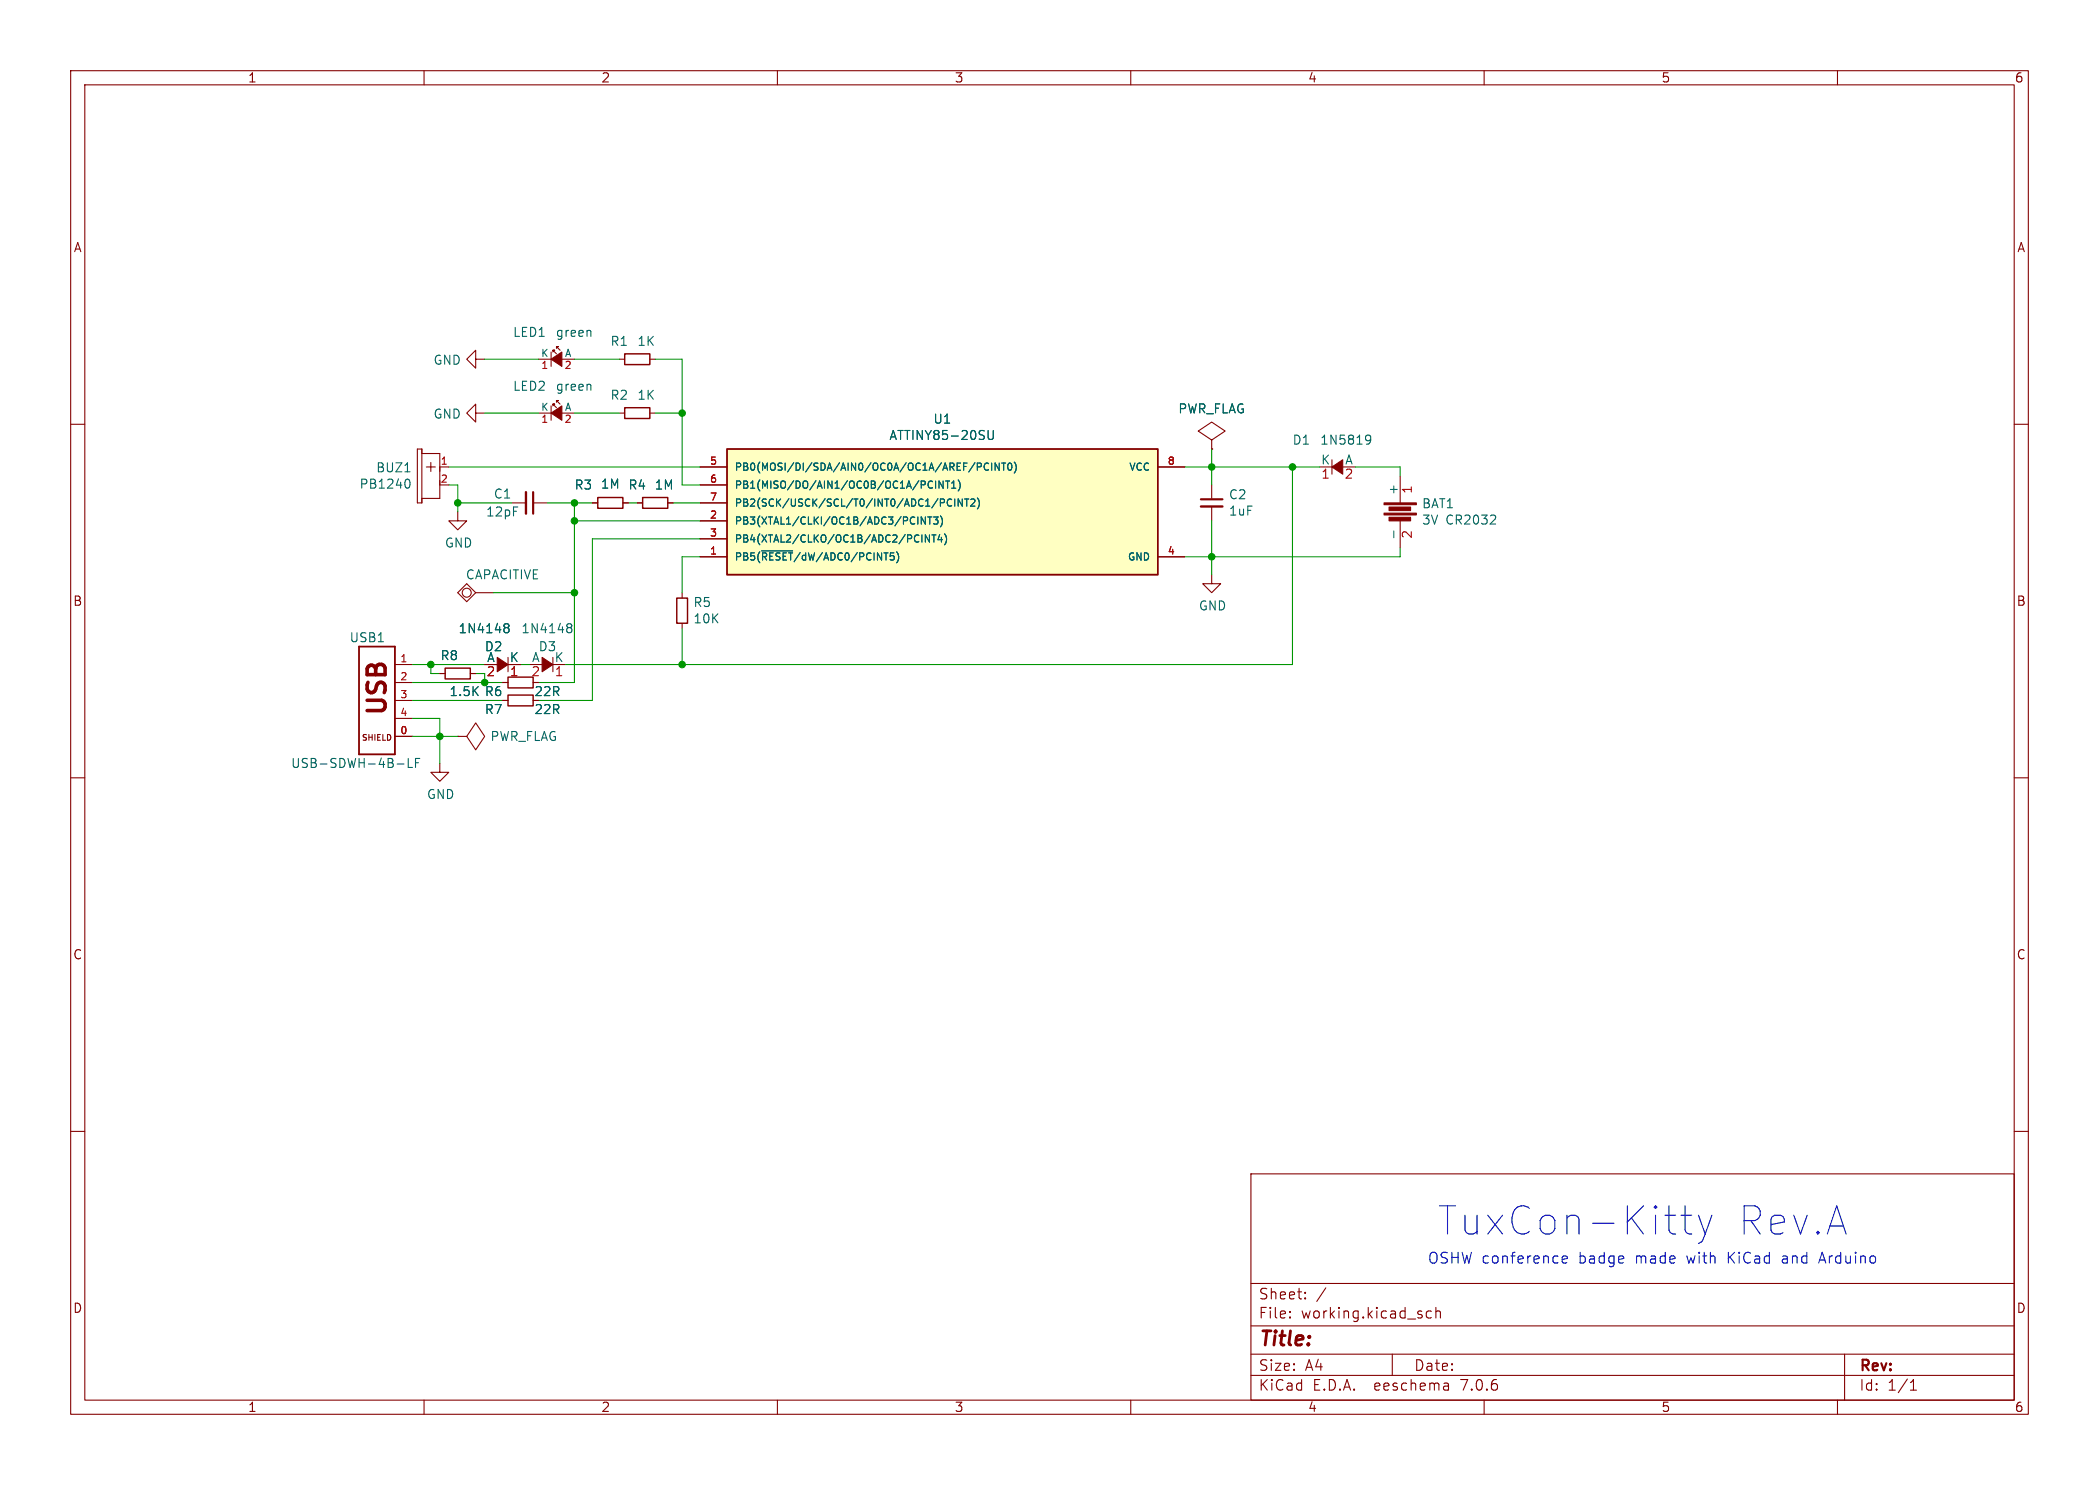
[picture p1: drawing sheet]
(kicad_sch (version 20230121) (generator eeschema)

 (paper "A4")

 (lib_symbols
  (symbol "TuxCon_Kitty_Rev_A-rescue:ATTINY85-20PU" (pin_names (offset 1.016)) (in_bom yes) (on_board yes)
   (property "Reference" "U" (at -29.21 10.16 0) (effects (font (size 1.27 1.27))))
   (property "Value" "ATTINY85-20PU" (at 25.4 -10.16 0) (effects (font (size 1.27 1.27))))
   (property "Footprint" "Housings_DIP:DIP-8_W7.62mm" (at 25.4 0 0) (effects (font (size 1.27 1.27) italic) hide))
   (property "Datasheet" "" (at 0 0 0) (effects (font (size 1.27 1.27)) hide))
   (symbol "ATTINY85-20PU_0_1"
    (rectangle (start -30.48 8.89) (end 30.48 -8.89) (stroke (width 0.254) (type solid)) (fill (type background))))
   (symbol "ATTINY85-20PU_1_1"
    (pin bidirectional line (at -34.29 -6.35 0) (length 3.81) (name "PB5(~{RESET}/dW/ADC0/PCINT5)" (effects (font (size 1.016 1.016)))) (number "1" (effects (font (size 1.016 1.016)))))
    (pin bidirectional line (at -34.29 -1.27 0) (length 3.81) (name "PB3(XTAL1/CLKI/OC1B/ADC3/PCINT3)" (effects (font (size 1.016 1.016)))) (number "2" (effects (font (size 1.016 1.016)))))
    (pin bidirectional line (at -34.29 -3.81 0) (length 3.81) (name "PB4(XTAL2/CLKO/OC1B/ADC2/PCINT4)" (effects (font (size 1.016 1.016)))) (number "3" (effects (font (size 1.016 1.016)))))
    (pin power_in line (at 34.29 -6.35 180) (length 3.81) (name "GND" (effects (font (size 1.016 1.016)))) (number "4" (effects (font (size 1.016 1.016)))))
    (pin bidirectional line (at -34.29 6.35 0) (length 3.81) (name "PB0(MOSI/DI/SDA/AIN0/OC0A/OC1A/AREF/PCINT0)" (effects (font (size 1.016 1.016)))) (number "5" (effects (font (size 1.016 1.016)))))
    (pin bidirectional line (at -34.29 3.81 0) (length 3.81) (name "PB1(MISO/DO/AIN1/OC0B/OC1A/PCINT1)" (effects (font (size 1.016 1.016)))) (number "6" (effects (font (size 1.016 1.016)))))
    (pin bidirectional line (at -34.29 1.27 0) (length 3.81) (name "PB2(SCK/USCK/SCL/T0/INT0/ADC1/PCINT2)" (effects (font (size 1.016 1.016)))) (number "7" (effects (font (size 1.016 1.016)))))
    (pin power_in line (at 34.29 6.35 180) (length 3.81) (name "VCC" (effects (font (size 1.016 1.016)))) (number "8" (effects (font (size 1.016 1.016)))))))
  (symbol "TuxCon_Kitty_Rev_A-rescue:Battery" (pin_names (offset 0)) (in_bom yes) (on_board yes)
   (property "Reference" "BAT" (at 2.54 1.27 0) (effects (font (size 1.27 1.27)) (justify left)))
   (property "Value" "Battery" (at 2.54 -1.27 0) (effects (font (size 1.27 1.27)) (justify left)))
   (property "Footprint" "" (at 0 1.016 90) (effects (font (size 1.524 1.524))))
   (property "Datasheet" "" (at 0 1.016 90) (effects (font (size 1.524 1.524))))
   (symbol "Battery_0_1"
    (rectangle (start -2.286 -0.1778) (end 2.286 -0.4318) (stroke (width 0) (type solid)) (fill (type outline)))
    (rectangle (start -2.286 1.27) (end 2.286 1.016) (stroke (width 0) (type solid)) (fill (type outline)))
    (rectangle (start -1.5748 -0.762) (end 1.4732 -1.27) (stroke (width 0) (type solid)) (fill (type outline)))
    (rectangle (start -1.5748 0.6858) (end 1.4732 0.1778) (stroke (width 0) (type solid)) (fill (type outline))))
   (symbol "Battery_1_1"
    (pin power_out line (at 0 5.08 270) (length 3.81) (name "+" (effects (font (size 1.27 1.27)))) (number "1" (effects (font (size 1.27 1.27)))))
    (pin power_in line (at 0 -5.08 90) (length 3.81) (name "-" (effects (font (size 1.27 1.27)))) (number "2" (effects (font (size 1.27 1.27)))))))
  (symbol "TuxCon_Kitty_Rev_A-rescue:Buzzer_PB1221P" (pin_names (offset 1.016) hide) (in_bom yes) (on_board yes)
   (property "Reference" "BUZ" (at -1.905 5.715 0) (effects (font (size 1.27 1.27)) (justify left bottom)))
   (property "Value" "Buzzer_PB1221P" (at -7.62 -4.445 0) (effects (font (size 1.27 1.27)) (justify left bottom)))
   (property "Footprint" "" (at 2.54 0.762 90) (effects (font (size 0.508 0.508)) hide))
   (property "Datasheet" "" (at 0 0 90) (effects (font (size 1.524 1.524))))
   (symbol "Buzzer_PB1221P_1_0"
    (polyline (pts (xy -1.27 -1.905) (xy -1.27 0.635)) (stroke (width 0) (type solid)) (fill (type none)))
    (polyline (pts (xy -1.27 0) (xy -1.27 2.54)) (stroke (width 0) (type solid)) (fill (type none)))
    (polyline (pts (xy -1.27 1.905) (xy -1.27 4.445)) (stroke (width 0) (type solid)) (fill (type none)))
    (polyline (pts (xy -1.27 4.445) (xy 1.27 4.445)) (stroke (width 0) (type solid)) (fill (type none)))
    (polyline (pts (xy -0.635 2.54) (xy 0 2.54)) (stroke (width 0) (type solid)) (fill (type none)))
    (polyline (pts (xy 0 1.905) (xy 0 2.54)) (stroke (width 0) (type solid)) (fill (type none)))
    (polyline (pts (xy 0 2.54) (xy 0 3.175)) (stroke (width 0) (type solid)) (fill (type none)))
    (polyline (pts (xy 0.635 2.54) (xy 0 2.54)) (stroke (width 0) (type solid)) (fill (type none)))
    (polyline (pts (xy 1.27 -2.54) (xy 1.27 -1.905)) (stroke (width 0) (type solid)) (fill (type none)))
    (polyline (pts (xy 1.27 -2.54) (xy 1.27 5.08)) (stroke (width 0) (type solid)) (fill (type none)))
    (polyline (pts (xy 1.27 -1.905) (xy -1.27 -1.905)) (stroke (width 0) (type solid)) (fill (type none)))
    (polyline (pts (xy 1.27 4.445) (xy 1.27 5.08)) (stroke (width 0) (type solid)) (fill (type none)))
    (polyline (pts (xy 1.27 5.08) (xy 1.905 5.08)) (stroke (width 0) (type solid)) (fill (type none)))
    (polyline (pts (xy 1.905 -2.54) (xy 1.27 -2.54)) (stroke (width 0) (type solid)) (fill (type none)))
    (polyline (pts (xy 1.905 5.08) (xy 1.905 -2.54)) (stroke (width 0) (type solid)) (fill (type none))))
   (symbol "Buzzer_PB1221P_1_1"
    (pin passive line (at -2.54 2.54 0) (length 1.27) (name "PLUS" (effects (font (size 1.016 1.016)))) (number "1" (effects (font (size 1.016 1.016)))))
    (pin passive line (at -2.54 0 0) (length 1.27) (name "MINUS" (effects (font (size 1.016 1.016)))) (number "2" (effects (font (size 1.016 1.016)))))))
  (symbol "TuxCon_Kitty_Rev_A-rescue:C_Small" (pin_numbers hide) (pin_names (offset 0.254) hide) (in_bom yes) (on_board yes)
   (property "Reference" "C" (at 0.254 1.778 0) (effects (font (size 1.27 1.27)) (justify left)))
   (property "Value" "C_Small" (at 0.254 -2.032 0) (effects (font (size 1.27 1.27)) (justify left)))
   (property "Footprint" "" (at 0 0 0) (effects (font (size 1.524 1.524))))
   (property "Datasheet" "" (at 0 0 0) (effects (font (size 1.524 1.524))))
   (symbol "C_Small_0_1"
    (polyline (pts (xy -1.524 -0.508) (xy 1.524 -0.508)) (stroke (width 0.3302) (type solid)) (fill (type none)))
    (polyline (pts (xy -1.524 0.508) (xy 1.524 0.508)) (stroke (width 0.3048) (type solid)) (fill (type none))))
   (symbol "C_Small_1_1"
    (pin passive line (at 0 2.54 270) (length 1.905) (name "~" (effects (font (size 1.016 1.016)))) (number "1" (effects (font (size 1.016 1.016)))))
    (pin passive line (at 0 -2.54 90) (length 2.032) (name "~" (effects (font (size 1.016 1.016)))) (number "2" (effects (font (size 1.016 1.016)))))))
  (symbol "TuxCon_Kitty_Rev_A-rescue:D_Small" (pin_names (offset 0)) (in_bom yes) (on_board yes)
   (property "Reference" "D" (at -1.27 2.54 0) (effects (font (size 1.27 1.27)) (justify left)))
   (property "Value" "D_Small" (at -3.81 -2.54 0) (effects (font (size 1.27 1.27)) (justify left)))
   (property "Footprint" "" (at 0 0 90) (effects (font (size 1.524 1.524))))
   (property "Datasheet" "" (at 0 0 90) (effects (font (size 1.524 1.524))))
   (symbol "D_Small_0_1"
    (polyline (pts (xy -0.762 -1.016) (xy -0.762 1.016)) (stroke (width 0) (type solid)) (fill (type none)))
    (polyline (pts (xy 0.762 -1.016) (xy -0.762 0) (xy 0.762 1.016) (xy 0.762 -1.016)) (stroke (width 0) (type solid)) (fill (type outline))))
   (symbol "D_Small_1_1"
    (pin passive line (at -2.54 0 0) (length 1.778) (name "K" (effects (font (size 1.27 1.27)))) (number "1" (effects (font (size 1.27 1.27)))))
    (pin passive line (at 2.54 0 180) (length 1.778) (name "A" (effects (font (size 1.27 1.27)))) (number "2" (effects (font (size 1.27 1.27)))))))
  (symbol "TuxCon_Kitty_Rev_A-rescue:GND" (power) (pin_names (offset 0)) (in_bom yes) (on_board yes)
   (property "Reference" "#PWR" (at 0 -6.35 0) (effects (font (size 1.27 1.27)) hide))
   (property "Value" "GND" (at 0 -3.81 0) (effects (font (size 1.27 1.27))))
   (property "Footprint" "" (at 0 0 0) (effects (font (size 1.524 1.524))))
   (property "Datasheet" "" (at 0 0 0) (effects (font (size 1.524 1.524))))
   (symbol "GND_0_1"
    (polyline (pts (xy 0 0) (xy 0 -1.27) (xy 1.27 -1.27) (xy 0 -2.54) (xy -1.27 -1.27) (xy 0 -1.27)) (stroke (width 0) (type solid)) (fill (type none))))
   (symbol "GND_1_1"
    (pin power_in line (at 0 0 270) (length 0) hide (name "GND" (effects (font (size 1.27 1.27)))) (number "1" (effects (font (size 1.27 1.27)))))))
  (symbol "TuxCon_Kitty_Rev_A-rescue:LED_Small" (pin_names (offset 0)) (in_bom yes) (on_board yes)
   (property "Reference" "LED" (at -1.905 3.175 0) (effects (font (size 1.27 1.27)) (justify left)))
   (property "Value" "LED_Small" (at -4.445 -2.54 0) (effects (font (size 1.27 1.27)) (justify left)))
   (property "Footprint" "" (at 0 0 90) (effects (font (size 1.524 1.524))))
   (property "Datasheet" "" (at 0 0 90) (effects (font (size 1.524 1.524))))
   (symbol "LED_Small_0_1"
    (polyline (pts (xy -0.762 -1.016) (xy -0.762 1.016)) (stroke (width 0) (type solid)) (fill (type none)))
    (polyline (pts (xy 0.762 -1.016) (xy -0.762 0) (xy 0.762 1.016) (xy 0.762 -1.016)) (stroke (width 0) (type solid)) (fill (type outline)))
    (polyline (pts (xy 0 0.762) (xy -0.508 1.27) (xy -0.254 1.27) (xy -0.508 1.27) (xy -0.508 1.016)) (stroke (width 0) (type solid)) (fill (type none)))
    (polyline (pts (xy 0.508 1.27) (xy 0 1.778) (xy 0.254 1.778) (xy 0 1.778) (xy 0 1.524)) (stroke (width 0) (type solid)) (fill (type none))))
   (symbol "LED_Small_1_1"
    (pin passive line (at -2.54 0 0) (length 1.778) (name "K" (effects (font (size 1.016 1.016)))) (number "1" (effects (font (size 1.016 1.016)))))
    (pin passive line (at 2.54 0 180) (length 1.778) (name "A" (effects (font (size 1.016 1.016)))) (number "2" (effects (font (size 1.016 1.016)))))))
  (symbol "TuxCon_Kitty_Rev_A-rescue:PWR_FLAG" (power) (pin_numbers hide) (pin_names (offset 0) hide) (in_bom yes) (on_board yes)
   (property "Reference" "#FLG" (at 0 2.413 0) (effects (font (size 1.27 1.27)) hide))
   (property "Value" "PWR_FLAG" (at 0 4.572 0) (effects (font (size 1.27 1.27))))
   (property "Footprint" "" (at 0 0 0) (effects (font (size 1.524 1.524))))
   (property "Datasheet" "" (at 0 0 0) (effects (font (size 1.524 1.524))))
   (symbol "PWR_FLAG_0_0"
    (pin power_out line (at 0 0 90) (length 0) (name "pwr" (effects (font (size 0.508 0.508)))) (number "1" (effects (font (size 0.508 0.508))))))
   (symbol "PWR_FLAG_0_1"
    (polyline (pts (xy 0 0) (xy 0 1.27) (xy -1.905 2.54) (xy 0 3.81) (xy 1.905 2.54) (xy 0 1.27)) (stroke (width 0) (type solid)) (fill (type none)))))
  (symbol "TuxCon_Kitty_Rev_A-rescue:R_Small" (pin_numbers hide) (pin_names (offset 0.254) hide) (in_bom yes) (on_board yes)
   (property "Reference" "R" (at 0.762 0.508 0) (effects (font (size 1.27 1.27)) (justify left)))
   (property "Value" "R_Small" (at 0.762 -1.016 0) (effects (font (size 1.27 1.27)) (justify left)))
   (property "Footprint" "" (at 0 0 0) (effects (font (size 1.524 1.524))))
   (property "Datasheet" "" (at 0 0 0) (effects (font (size 1.524 1.524))))
   (symbol "R_Small_0_1"
    (rectangle (start -0.762 1.778) (end 0.762 -1.778) (stroke (width 0.2032) (type solid)) (fill (type none))))
   (symbol "R_Small_1_1"
    (pin passive line (at 0 2.54 270) (length 0.762) (name "~" (effects (font (size 1.016 1.016)))) (number "1" (effects (font (size 1.016 1.016)))))
    (pin passive line (at 0 -2.54 90) (length 0.762) (name "~" (effects (font (size 1.016 1.016)))) (number "2" (effects (font (size 1.016 1.016)))))))
  (symbol "TuxCon_Kitty_Rev_A-rescue:TESTPAD" (pin_numbers hide) (pin_names (offset 0) hide) (in_bom yes) (on_board yes)
   (property "Reference" "TESTPAD" (at -2.54 1.524 0) (effects (font (size 1.27 1.27)) (justify left bottom)))
   (property "Value" "TESTPAD" (at -2.54 -2.921 0) (effects (font (size 1.27 1.27)) (justify left bottom) hide))
   (property "Footprint" "" (at -6.096 -1.905 0) (effects (font (size 0.508 0.508)) hide))
   (property "Datasheet" "" (at 0 0 90) (effects (font (size 1.524 1.524))))
   (symbol "TESTPAD_1_0"
    (polyline (pts (xy 0 0) (xy 1.27 -1.27)) (stroke (width 0) (type solid)) (fill (type none)))
    (polyline (pts (xy 1.27 -1.27) (xy 2.54 0)) (stroke (width 0) (type solid)) (fill (type none)))
    (polyline (pts (xy 1.27 1.27) (xy 0 0)) (stroke (width 0) (type solid)) (fill (type none)))
    (polyline (pts (xy 2.54 0) (xy 1.27 1.27)) (stroke (width 0) (type solid)) (fill (type none))))
   (symbol "TESTPAD_1_1"
    (circle (center 1.27 0) (radius 0.635) (stroke (width 0) (type solid)) (fill (type none)))
    (pin passive line (at -2.54 0 0) (length 2.54) (name "Pad" (effects (font (size 1.016 1.016)))) (number "1" (effects (font (size 1.016 1.016)))))))
  (symbol "TuxCon_Kitty_Rev_A-rescue:USB_A_VERTICAL" (pin_names (offset 1.016) hide) (in_bom yes) (on_board yes)
   (property "Reference" "USB_HOST" (at -5.08 8.89 0) (effects (font (size 1.27 1.27)) (justify left bottom)))
   (property "Value" "USB_A_VERTICAL" (at -7.62 -10.16 0) (effects (font (size 1.27 1.27)) (justify left bottom)))
   (property "Footprint" "" (at 0.762 3.81 0) (effects (font (size 0.508 0.508)) hide))
   (property "Datasheet" "" (at 0 0 0) (effects (font (size 1.524 1.524))))
   (symbol "USB_A_VERTICAL_1_0"
    (polyline (pts (xy -2.54 -7.62) (xy 2.54 -7.62)) (stroke (width 0.254) (type solid)) (fill (type none)))
    (polyline (pts (xy -2.54 7.62) (xy -2.54 -7.62)) (stroke (width 0.254) (type solid)) (fill (type none)))
    (polyline (pts (xy 2.54 -7.62) (xy 2.54 7.62)) (stroke (width 0.254) (type solid)) (fill (type none)))
    (polyline (pts (xy 2.54 7.62) (xy -2.54 7.62)) (stroke (width 0.254) (type solid)) (fill (type none)))
    (text "SHIELD" (at 0 -5.2578 0) (effects (font (size 0.8128 0.8128))))
    (text "USB" (at 0 1.778 900) (effects (font (size 2.54 2.54) bold))))
   (symbol "USB_A_VERTICAL_1_1"
    (pin input line (at -5.08 -5.08 0) (length 2.54) (name "5" (effects (font (size 1.016 1.016)))) (number "0" (effects (font (size 1.016 1.016)))))
    (pin input line (at -5.08 -5.08 0) (length 2.54) (name "5" (effects (font (size 1.016 1.016)))) (number "0" (effects (font (size 1.016 1.016)))))
    (pin passive line (at -5.08 5.08 0) (length 2.54) (name "1" (effects (font (size 1.016 1.016)))) (number "1" (effects (font (size 1.016 1.016)))))
    (pin passive line (at -5.08 2.54 0) (length 2.54) (name "2" (effects (font (size 1.016 1.016)))) (number "2" (effects (font (size 1.016 1.016)))))
    (pin passive line (at -5.08 0 0) (length 2.54) (name "3" (effects (font (size 1.016 1.016)))) (number "3" (effects (font (size 1.016 1.016)))))
    (pin passive line (at -5.08 -2.54 0) (length 2.54) (name "4" (effects (font (size 1.016 1.016)))) (number "4" (effects (font (size 1.016 1.016))))))))

 (junction (at 81.28 71.12) (diameter 0) (color 0 0 0 0))
 (junction (at 81.28 73.66) (diameter 0) (color 0 0 0 0))
 (junction (at 60.96 93.98) (diameter 0) (color 0 0 0 0))
 (junction (at 64.77 71.12) (diameter 0) (color 0 0 0 0))
 (junction (at 96.52 93.98) (diameter 0) (color 0 0 0 0))
 (junction (at 81.28 83.82) (diameter 0) (color 0 0 0 0))
 (junction (at 96.52 58.42) (diameter 0) (color 0 0 0 0))
 (junction (at 171.45 66.04) (diameter 0) (color 0 0 0 0))
 (junction (at 68.58 96.52) (diameter 0) (color 0 0 0 0))
 (junction (at 182.88 66.04) (diameter 0) (color 0 0 0 0))
 (junction (at 62.23 104.14) (diameter 0) (color 0 0 0 0))
 (junction (at 171.45 78.74) (diameter 0) (color 0 0 0 0))

 (wire (pts (xy 63.5 66.04) (xy 99.06 66.04)) (stroke (width 0) (type default)))
 (wire (pts (xy 81.28 96.52) (xy 76.2 96.52)) (stroke (width 0) (type default)))
 (wire (pts (xy 182.88 93.98) (xy 182.88 66.04)) (stroke (width 0) (type default)))
 (wire (pts (xy 171.45 66.04) (xy 182.88 66.04)) (stroke (width 0) (type default)))
 (wire (pts (xy 63.5 68.58) (xy 64.77 68.58)) (stroke (width 0) (type default)))
 (wire (pts (xy 167.64 78.74) (xy 171.45 78.74)) (stroke (width 0) (type default)))
 (wire (pts (xy 171.45 78.74) (xy 171.45 81.28)) (stroke (width 0) (type default)))
 (wire (pts (xy 62.23 95.25) (xy 60.96 95.25)) (stroke (width 0) (type default)))
 (wire (pts (xy 96.52 68.58) (xy 99.06 68.58)) (stroke (width 0) (type default)))
 (wire (pts (xy 81.28 83.82) (xy 69.85 83.82)) (stroke (width 0) (type default)))
 (wire (pts (xy 96.52 50.8) (xy 96.52 58.42)) (stroke (width 0) (type default)))
 (wire (pts (xy 88.9 71.12) (xy 90.17 71.12)) (stroke (width 0) (type default)))
 (wire (pts (xy 81.28 73.66) (xy 81.28 83.82)) (stroke (width 0) (type default)))
 (wire (pts (xy 167.64 66.04) (xy 171.45 66.04)) (stroke (width 0) (type default)))
 (wire (pts (xy 58.42 104.14) (xy 62.23 104.14)) (stroke (width 0) (type default)))
 (wire (pts (xy 76.2 99.06) (xy 83.82 99.06)) (stroke (width 0) (type default)))
 (wire (pts (xy 95.25 71.12) (xy 99.06 71.12)) (stroke (width 0) (type default)))
 (wire (pts (xy 96.52 50.8) (xy 92.71 50.8)) (stroke (width 0) (type default)))
 (wire (pts (xy 81.28 58.42) (xy 87.63 58.42)) (stroke (width 0) (type default)))
 (wire (pts (xy 62.23 104.14) (xy 64.77 104.14)) (stroke (width 0) (type default)))
 (wire (pts (xy 171.45 78.74) (xy 198.12 78.74)) (stroke (width 0) (type default)))
 (wire (pts (xy 67.31 95.25) (xy 68.58 95.25)) (stroke (width 0) (type default)))
 (wire (pts (xy 58.42 99.06) (xy 71.12 99.06)) (stroke (width 0) (type default)))
 (wire (pts (xy 83.82 99.06) (xy 83.82 76.2)) (stroke (width 0) (type default)))
 (wire (pts (xy 198.12 66.04) (xy 198.12 67.31)) (stroke (width 0) (type default)))
 (wire (pts (xy 72.39 71.12) (xy 64.77 71.12)) (stroke (width 0) (type default)))
 (wire (pts (xy 80.01 93.98) (xy 96.52 93.98)) (stroke (width 0) (type default)))
 (wire (pts (xy 64.77 71.12) (xy 64.77 72.39)) (stroke (width 0) (type default)))
 (wire (pts (xy 81.28 83.82) (xy 81.28 96.52)) (stroke (width 0) (type default)))
 (wire (pts (xy 77.47 71.12) (xy 81.28 71.12)) (stroke (width 0) (type default)))
 (wire (pts (xy 96.52 78.74) (xy 96.52 83.82)) (stroke (width 0) (type default)))
 (wire (pts (xy 58.42 93.98) (xy 60.96 93.98)) (stroke (width 0) (type default)))
 (wire (pts (xy 99.06 73.66) (xy 81.28 73.66)) (stroke (width 0) (type default)))
 (wire (pts (xy 182.88 66.04) (xy 186.69 66.04)) (stroke (width 0) (type default)))
 (wire (pts (xy 81.28 71.12) (xy 81.28 73.66)) (stroke (width 0) (type default)))
 (wire (pts (xy 96.52 58.42) (xy 96.52 68.58)) (stroke (width 0) (type default)))
 (wire (pts (xy 60.96 93.98) (xy 68.58 93.98)) (stroke (width 0) (type default)))
 (wire (pts (xy 62.23 104.14) (xy 62.23 107.95)) (stroke (width 0) (type default)))
 (wire (pts (xy 71.12 96.52) (xy 68.58 96.52)) (stroke (width 0) (type default)))
 (wire (pts (xy 76.2 50.8) (xy 68.58 50.8)) (stroke (width 0) (type default)))
 (wire (pts (xy 62.23 101.6) (xy 62.23 104.14)) (stroke (width 0) (type default)))
 (wire (pts (xy 64.77 68.58) (xy 64.77 71.12)) (stroke (width 0) (type default)))
 (wire (pts (xy 81.28 71.12) (xy 83.82 71.12)) (stroke (width 0) (type default)))
 (wire (pts (xy 96.52 58.42) (xy 92.71 58.42)) (stroke (width 0) (type default)))
 (wire (pts (xy 99.06 78.74) (xy 96.52 78.74)) (stroke (width 0) (type default)))
 (wire (pts (xy 96.52 93.98) (xy 182.88 93.98)) (stroke (width 0) (type default)))
 (wire (pts (xy 68.58 96.52) (xy 58.42 96.52)) (stroke (width 0) (type default)))
 (wire (pts (xy 198.12 78.74) (xy 198.12 77.47)) (stroke (width 0) (type default)))
 (wire (pts (xy 171.45 63.5) (xy 171.45 66.04)) (stroke (width 0) (type default)))
 (wire (pts (xy 96.52 88.9) (xy 96.52 93.98)) (stroke (width 0) (type default)))
 (wire (pts (xy 76.2 58.42) (xy 68.58 58.42)) (stroke (width 0) (type default)))
 (wire (pts (xy 191.77 66.04) (xy 198.12 66.04)) (stroke (width 0) (type default)))
 (wire (pts (xy 171.45 66.04) (xy 171.45 68.58)) (stroke (width 0) (type default)))
 (wire (pts (xy 60.96 95.25) (xy 60.96 93.98)) (stroke (width 0) (type default)))
 (wire (pts (xy 171.45 73.66) (xy 171.45 78.74)) (stroke (width 0) (type default)))
 (wire (pts (xy 83.82 76.2) (xy 99.06 76.2)) (stroke (width 0) (type default)))
 (wire (pts (xy 58.42 101.6) (xy 62.23 101.6)) (stroke (width 0) (type default)))
 (wire (pts (xy 81.28 50.8) (xy 87.63 50.8)) (stroke (width 0) (type default)))
 (wire (pts (xy 73.66 93.98) (xy 74.93 93.98)) (stroke (width 0) (type default)))
 (wire (pts (xy 68.58 95.25) (xy 68.58 96.52)) (stroke (width 0) (type default)))

 (text "TuxCon-Kitty Rev.A" (at 203.2 175.26 0) (effects (font (size 3.9878 3.9878)) (justify left bottom)))
 (text "OSHW conference badge made with KiCad and Arduino" (at 201.93 179.07 0) (effects (font (size 1.524 1.524)) (justify left bottom)))

 (symbol (lib_id "TuxCon_Kitty_Rev_A-rescue:ATTINY85-20PU") (at 133.35 72.39 0) (unit 1) (in_bom yes) (on_board yes) (dnp no)
  (property "Reference" "U1" (at 133.35 59.2582 0) (effects (font (size 1.27 1.27))))
  (property "Value" "ATTINY85-20SU" (at 133.35 61.5696 0) (effects (font (size 1.27 1.27))))
  (property "Footprint" "OLIMEX_IC-FP:SOIC-8" (at 158.75 72.39 0) (effects (font (size 1.27 1.27) italic) hide))
  (property "Datasheet" "" (at 133.35 72.39 0) (effects (font (size 1.27 1.27)) hide)) (pin "1") (pin "2") (pin "3") (pin "4") (pin "5") (pin "6") (pin "7") (pin "8"))

 (symbol (lib_id "TuxCon_Kitty_Rev_A-rescue:Buzzer_PB1221P") (at 60.96 68.58 0) (mirror y) (unit 1) (in_bom yes) (on_board yes) (dnp no)
  (property "Reference" "BUZ1" (at 58.3692 66.1416 0) (effects (font (size 1.27 1.27)) (justify left)))
  (property "Value" "PB1240" (at 58.3692 68.453 0) (effects (font (size 1.27 1.27)) (justify left)))
  (property "Footprint" "OLIMEX_Other-FP:MIC" (at 58.42 67.818 90) (effects (font (size 0.508 0.508)) hide))
  (property "Datasheet" "" (at 60.96 68.58 90) (effects (font (size 1.524 1.524)))) (pin "1") (pin "2"))

 (symbol (lib_id "TuxCon_Kitty_Rev_A-rescue:GND") (at 64.77 72.39 0) (unit 1) (in_bom yes) (on_board yes) (dnp no)
  (property "Reference" "#PWR3" (at 64.77 78.74 0) (effects (font (size 1.27 1.27)) hide))
  (property "Value" "GND" (at 64.897 76.7842 0) (effects (font (size 1.27 1.27))))
  (property "Footprint" "" (at 64.77 72.39 0) (effects (font (size 1.524 1.524))))
  (property "Datasheet" "" (at 64.77 72.39 0) (effects (font (size 1.524 1.524)))) (pin "1"))

 (symbol (lib_id "TuxCon_Kitty_Rev_A-rescue:R_Small") (at 86.36 71.12 270) (unit 1) (in_bom yes) (on_board yes) (dnp no)
  (property "Reference" "R3" (at 82.55 68.58 90) (effects (font (size 1.27 1.27))))
  (property "Value" "1M" (at 86.36 68.453 90) (effects (font (size 1.27 1.27))))
  (property "Footprint" "OLIMEX_RLC-FP:R_1206_5MIL_DWS" (at 86.36 71.12 0) (effects (font (size 1.524 1.524)) hide))
  (property "Datasheet" "" (at 86.36 71.12 0) (effects (font (size 1.524 1.524)))) (pin "1") (pin "2"))

 (symbol (lib_id "TuxCon_Kitty_Rev_A-rescue:C_Small") (at 74.93 71.12 270) (unit 1) (in_bom yes) (on_board yes) (dnp no)
  (property "Reference" "C1" (at 71.12 69.85 90) (effects (font (size 1.27 1.27))))
  (property "Value" "12pF" (at 71.12 72.39 90) (effects (font (size 1.27 1.27))))
  (property "Footprint" "OLIMEX_RLC-FP:C_1206_5MIL_DWS" (at 74.93 71.12 0) (effects (font (size 1.524 1.524)) hide))
  (property "Datasheet" "" (at 74.93 71.12 0) (effects (font (size 1.524 1.524)))) (pin "1") (pin "2"))

 (symbol (lib_id "TuxCon_Kitty_Rev_A-rescue:TESTPAD") (at 67.31 83.82 180) (unit 1) (in_bom yes) (on_board yes) (dnp no)
  (property "Reference" "CAPACITIVE" (at 71.12 81.28 0) (effects (font (size 1.27 1.27))))
  (property "Value" "TESTPAD" (at 69.85 80.899 0) (effects (font (size 1.27 1.27)) (justify left bottom) hide))
  (property "Footprint" "OLIMEX_TestPoints-FP:TP_SMD_10.00x8.00mm" (at 73.406 81.915 0) (effects (font (size 0.508 0.508)) hide))
  (property "Datasheet" "" (at 67.31 83.82 90) (effects (font (size 1.524 1.524)))) (pin "1"))

 (symbol (lib_id "TuxCon_Kitty_Rev_A-rescue:C_Small") (at 171.45 71.12 0) (unit 1) (in_bom yes) (on_board yes) (dnp no)
  (property "Reference" "C2" (at 173.7868 69.9516 0) (effects (font (size 1.27 1.27)) (justify left)))
  (property "Value" "1uF" (at 173.7868 72.263 0) (effects (font (size 1.27 1.27)) (justify left)))
  (property "Footprint" "OLIMEX_RLC-FP:C_1206_5MIL_DWS" (at 171.45 71.12 0) (effects (font (size 1.524 1.524)) hide))
  (property "Datasheet" "" (at 171.45 71.12 0) (effects (font (size 1.524 1.524)))) (pin "1") (pin "2"))

 (symbol (lib_id "TuxCon_Kitty_Rev_A-rescue:USB_A_VERTICAL") (at 53.34 99.06 0) (mirror y) (unit 1) (in_bom yes) (on_board yes) (dnp no)
  (property "Reference" "USB1" (at 54.61 90.17 0) (effects (font (size 1.27 1.27)) (justify left)))
  (property "Value" "USB-SDWH-4B-LF" (at 59.69 107.95 0) (effects (font (size 1.27 1.27)) (justify left)))
  (property "Footprint" "OLIMEX_Connectors-FP:USB_Mini-B" (at 52.578 95.25 0) (effects (font (size 0.508 0.508)) hide))
  (property "Datasheet" "" (at 53.34 99.06 0) (effects (font (size 1.524 1.524)))) (pin "0") (pin "0") (pin "1") (pin "2") (pin "3") (pin "4"))

 (symbol (lib_id "TuxCon_Kitty_Rev_A-rescue:R_Small") (at 73.66 96.52 270) (unit 1) (in_bom yes) (on_board yes) (dnp no)
  (property "Reference" "R6" (at 69.85 97.79 90) (effects (font (size 1.27 1.27))))
  (property "Value" "22R" (at 77.47 97.79 90) (effects (font (size 1.27 1.27))))
  (property "Footprint" "OLIMEX_RLC-FP:R_1206_5MIL_DWS" (at 73.66 96.52 0) (effects (font (size 1.524 1.524)) hide))
  (property "Datasheet" "" (at 73.66 96.52 0) (effects (font (size 1.524 1.524)))) (pin "1") (pin "2"))

 (symbol (lib_id "TuxCon_Kitty_Rev_A-rescue:R_Small") (at 73.66 99.06 270) (unit 1) (in_bom yes) (on_board yes) (dnp no)
  (property "Reference" "R7" (at 69.85 100.33 90) (effects (font (size 1.27 1.27))))
  (property "Value" "22R" (at 77.47 100.33 90) (effects (font (size 1.27 1.27))))
  (property "Footprint" "OLIMEX_RLC-FP:R_1206_5MIL_DWS" (at 73.66 99.06 0) (effects (font (size 1.524 1.524)) hide))
  (property "Datasheet" "" (at 73.66 99.06 0) (effects (font (size 1.524 1.524)))) (pin "1") (pin "2"))

 (symbol (lib_id "TuxCon_Kitty_Rev_A-rescue:R_Small") (at 90.17 50.8 270) (unit 1) (in_bom yes) (on_board yes) (dnp no)
  (property "Reference" "R1" (at 87.63 48.26 90) (effects (font (size 1.27 1.27))))
  (property "Value" "1K" (at 91.44 48.26 90) (effects (font (size 1.27 1.27))))
  (property "Footprint" "OLIMEX_RLC-FP:R_1206_5MIL_DWS" (at 90.17 50.8 0) (effects (font (size 1.524 1.524)) hide))
  (property "Datasheet" "" (at 90.17 50.8 0) (effects (font (size 1.524 1.524)))) (pin "1") (pin "2"))

 (symbol (lib_id "TuxCon_Kitty_Rev_A-rescue:LED_Small") (at 78.74 50.8 0) (unit 1) (in_bom yes) (on_board yes) (dnp no)
  (property "Reference" "LED1" (at 74.93 46.99 0) (effects (font (size 1.27 1.27))))
  (property "Value" "green" (at 81.28 46.99 0) (effects (font (size 1.27 1.27))))
  (property "Footprint" "OLIMEX_LEDs-FP:LED-3mm-PTH-KA" (at 78.74 50.8 90) (effects (font (size 1.524 1.524)) hide))
  (property "Datasheet" "" (at 78.74 50.8 90) (effects (font (size 1.524 1.524)))) (pin "1") (pin "2"))

 (symbol (lib_id "TuxCon_Kitty_Rev_A-rescue:GND") (at 68.58 50.8 270) (unit 1) (in_bom yes) (on_board yes) (dnp no)
  (property "Reference" "#PWR1" (at 62.23 50.8 0) (effects (font (size 1.27 1.27)) hide))
  (property "Value" "GND" (at 65.3288 50.927 90) (effects (font (size 1.27 1.27)) (justify right)))
  (property "Footprint" "" (at 68.58 50.8 0) (effects (font (size 1.524 1.524))))
  (property "Datasheet" "" (at 68.58 50.8 0) (effects (font (size 1.524 1.524)))) (pin "1"))

 (symbol (lib_id "TuxCon_Kitty_Rev_A-rescue:R_Small") (at 90.17 58.42 270) (unit 1) (in_bom yes) (on_board yes) (dnp no)
  (property "Reference" "R2" (at 87.63 55.88 90) (effects (font (size 1.27 1.27))))
  (property "Value" "1K" (at 91.44 55.88 90) (effects (font (size 1.27 1.27))))
  (property "Footprint" "OLIMEX_RLC-FP:R_1206_5MIL_DWS" (at 90.17 58.42 0) (effects (font (size 1.524 1.524)) hide))
  (property "Datasheet" "" (at 90.17 58.42 0) (effects (font (size 1.524 1.524)))) (pin "1") (pin "2"))

 (symbol (lib_id "TuxCon_Kitty_Rev_A-rescue:LED_Small") (at 78.74 58.42 0) (unit 1) (in_bom yes) (on_board yes) (dnp no)
  (property "Reference" "LED2" (at 74.93 54.61 0) (effects (font (size 1.27 1.27))))
  (property "Value" "green" (at 81.28 54.61 0) (effects (font (size 1.27 1.27))))
  (property "Footprint" "OLIMEX_LEDs-FP:LED-3mm-PTH-KA" (at 78.74 58.42 90) (effects (font (size 1.524 1.524)) hide))
  (property "Datasheet" "" (at 78.74 58.42 90) (effects (font (size 1.524 1.524)))) (pin "1") (pin "2"))

 (symbol (lib_id "TuxCon_Kitty_Rev_A-rescue:GND") (at 68.58 58.42 270) (unit 1) (in_bom yes) (on_board yes) (dnp no)
  (property "Reference" "#PWR2" (at 62.23 58.42 0) (effects (font (size 1.27 1.27)) hide))
  (property "Value" "GND" (at 65.3288 58.547 90) (effects (font (size 1.27 1.27)) (justify right)))
  (property "Footprint" "" (at 68.58 58.42 0) (effects (font (size 1.524 1.524))))
  (property "Datasheet" "" (at 68.58 58.42 0) (effects (font (size 1.524 1.524)))) (pin "1"))

 (symbol (lib_id "TuxCon_Kitty_Rev_A-rescue:D_Small") (at 71.12 93.98 180) (unit 1) (in_bom yes) (on_board yes) (dnp no)
  (property "Reference" "D2" (at 69.85 91.44 0) (effects (font (size 1.27 1.27))))
  (property "Value" "1N4148" (at 68.58 88.9 0) (effects (font (size 1.27 1.27))))
  (property "Footprint" "OLIMEX_Diodes-FP:SOD80C-4148-KA" (at 71.12 93.98 90) (effects (font (size 1.524 1.524)) hide))
  (property "Datasheet" "" (at 71.12 93.98 90) (effects (font (size 1.524 1.524)))) (pin "1") (pin "2"))

 (symbol (lib_id "TuxCon_Kitty_Rev_A-rescue:D_Small") (at 77.47 93.98 180) (unit 1) (in_bom yes) (on_board yes) (dnp no)
  (property "Reference" "D3" (at 77.47 91.44 0) (effects (font (size 1.27 1.27))))
  (property "Value" "1N4148" (at 77.47 88.9 0) (effects (font (size 1.27 1.27))))
  (property "Footprint" "OLIMEX_Diodes-FP:SOD80C-4148-KA" (at 77.47 93.98 90) (effects (font (size 1.524 1.524)) hide))
  (property "Datasheet" "" (at 77.47 93.98 90) (effects (font (size 1.524 1.524)))) (pin "1") (pin "2"))

 (symbol (lib_id "TuxCon_Kitty_Rev_A-rescue:D_Small") (at 189.23 66.04 0) (unit 1) (in_bom yes) (on_board yes) (dnp no)
  (property "Reference" "D1" (at 184.15 62.23 0) (effects (font (size 1.27 1.27))))
  (property "Value" "1N5819" (at 190.5 62.23 0) (effects (font (size 1.27 1.27))))
  (property "Footprint" "OLIMEX_Diodes-FP:SOD80C-4148-KA" (at 189.23 66.04 90) (effects (font (size 1.524 1.524)) hide))
  (property "Datasheet" "" (at 189.23 66.04 90) (effects (font (size 1.524 1.524)))) (pin "1") (pin "2"))

 (symbol (lib_id "TuxCon_Kitty_Rev_A-rescue:GND") (at 62.23 107.95 0) (unit 1) (in_bom yes) (on_board yes) (dnp no)
  (property "Reference" "#PWR5" (at 62.23 114.3 0) (effects (font (size 1.27 1.27)) hide))
  (property "Value" "GND" (at 62.357 112.3442 0) (effects (font (size 1.27 1.27))))
  (property "Footprint" "" (at 62.23 107.95 0) (effects (font (size 1.524 1.524))))
  (property "Datasheet" "" (at 62.23 107.95 0) (effects (font (size 1.524 1.524)))) (pin "1"))

 (symbol (lib_id "TuxCon_Kitty_Rev_A-rescue:R_Small") (at 96.52 86.36 0) (unit 1) (in_bom yes) (on_board yes) (dnp no)
  (property "Reference" "R5" (at 98.0186 85.1916 0) (effects (font (size 1.27 1.27)) (justify left)))
  (property "Value" "10K" (at 98.0186 87.503 0) (effects (font (size 1.27 1.27)) (justify left)))
  (property "Footprint" "OLIMEX_RLC-FP:R_1206_5MIL_DWS" (at 96.52 86.36 0) (effects (font (size 1.524 1.524)) hide))
  (property "Datasheet" "" (at 96.52 86.36 0) (effects (font (size 1.524 1.524)))) (pin "1") (pin "2"))

 (symbol (lib_id "TuxCon_Kitty_Rev_A-rescue:R_Small") (at 92.71 71.12 270) (unit 1) (in_bom yes) (on_board yes) (dnp no)
  (property "Reference" "R4" (at 90.17 68.58 90) (effects (font (size 1.27 1.27))))
  (property "Value" "1M" (at 93.98 68.58 90) (effects (font (size 1.27 1.27))))
  (property "Footprint" "OLIMEX_RLC-FP:R_1206_5MIL_DWS" (at 92.71 71.12 0) (effects (font (size 1.524 1.524)) hide))
  (property "Datasheet" "" (at 92.71 71.12 0) (effects (font (size 1.524 1.524)))) (pin "1") (pin "2"))

 (symbol (lib_id "TuxCon_Kitty_Rev_A-rescue:Battery") (at 198.12 72.39 0) (unit 1) (in_bom yes) (on_board yes) (dnp no)
  (property "Reference" "BAT1" (at 201.1172 71.2216 0) (effects (font (size 1.27 1.27)) (justify left)))
  (property "Value" "3V CR2032" (at 201.1172 73.533 0) (effects (font (size 1.27 1.27)) (justify left)))
  (property "Footprint" "OLIMEX_Connectors-FP:CR2032H_PTH" (at 198.12 71.374 90) (effects (font (size 1.524 1.524)) hide))
  (property "Datasheet" "" (at 198.12 71.374 90) (effects (font (size 1.524 1.524)))) (pin "1") (pin "2"))

 (symbol (lib_id "TuxCon_Kitty_Rev_A-rescue:PWR_FLAG") (at 64.77 104.14 270) (unit 1) (in_bom yes) (on_board yes) (dnp no)
  (property "Reference" "#FLG2" (at 67.183 104.14 0) (effects (font (size 1.27 1.27)) hide))
  (property "Value" "PWR_FLAG" (at 69.2912 104.14 90) (effects (font (size 1.27 1.27)) (justify left)))
  (property "Footprint" "" (at 64.77 104.14 0) (effects (font (size 1.524 1.524))))
  (property "Datasheet" "" (at 64.77 104.14 0) (effects (font (size 1.524 1.524)))) (pin "1"))

 (symbol (lib_id "TuxCon_Kitty_Rev_A-rescue:PWR_FLAG") (at 171.45 63.5 0) (unit 1) (in_bom yes) (on_board yes) (dnp no)
  (property "Reference" "#FLG1" (at 171.45 61.087 0) (effects (font (size 1.27 1.27)) hide))
  (property "Value" "PWR_FLAG" (at 171.45 57.8104 0) (effects (font (size 1.27 1.27))))
  (property "Footprint" "" (at 171.45 63.5 0) (effects (font (size 1.524 1.524))))
  (property "Datasheet" "" (at 171.45 63.5 0) (effects (font (size 1.524 1.524)))) (pin "1"))

 (symbol (lib_id "TuxCon_Kitty_Rev_A-rescue:GND") (at 171.45 81.28 0) (unit 1) (in_bom yes) (on_board yes) (dnp no)
  (property "Reference" "#PWR4" (at 171.45 87.63 0) (effects (font (size 1.27 1.27)) hide))
  (property "Value" "GND" (at 171.577 85.6742 0) (effects (font (size 1.27 1.27))))
  (property "Footprint" "" (at 171.45 81.28 0) (effects (font (size 1.524 1.524))))
  (property "Datasheet" "" (at 171.45 81.28 0) (effects (font (size 1.524 1.524)))) (pin "1"))

 (symbol (lib_id "TuxCon_Kitty_Rev_A-rescue:R_Small") (at 64.77 95.25 270) (unit 1) (in_bom yes) (on_board yes) (dnp no)
  (property "Reference" "R8" (at 62.23 92.71 90) (effects (font (size 1.27 1.27)) (justify left)))
  (property "Value" "1.5K" (at 63.5 97.79 90) (effects (font (size 1.27 1.27)) (justify left)))
  (property "Footprint" "OLIMEX_RLC-FP:R_1206_5MIL_DWS" (at 64.77 95.25 0) (effects (font (size 1.524 1.524)) hide))
  (property "Datasheet" "" (at 64.77 95.25 0) (effects (font (size 1.524 1.524)))) (pin "1") (pin "2"))

 (sheet_instances (path "" (page "1"))))
